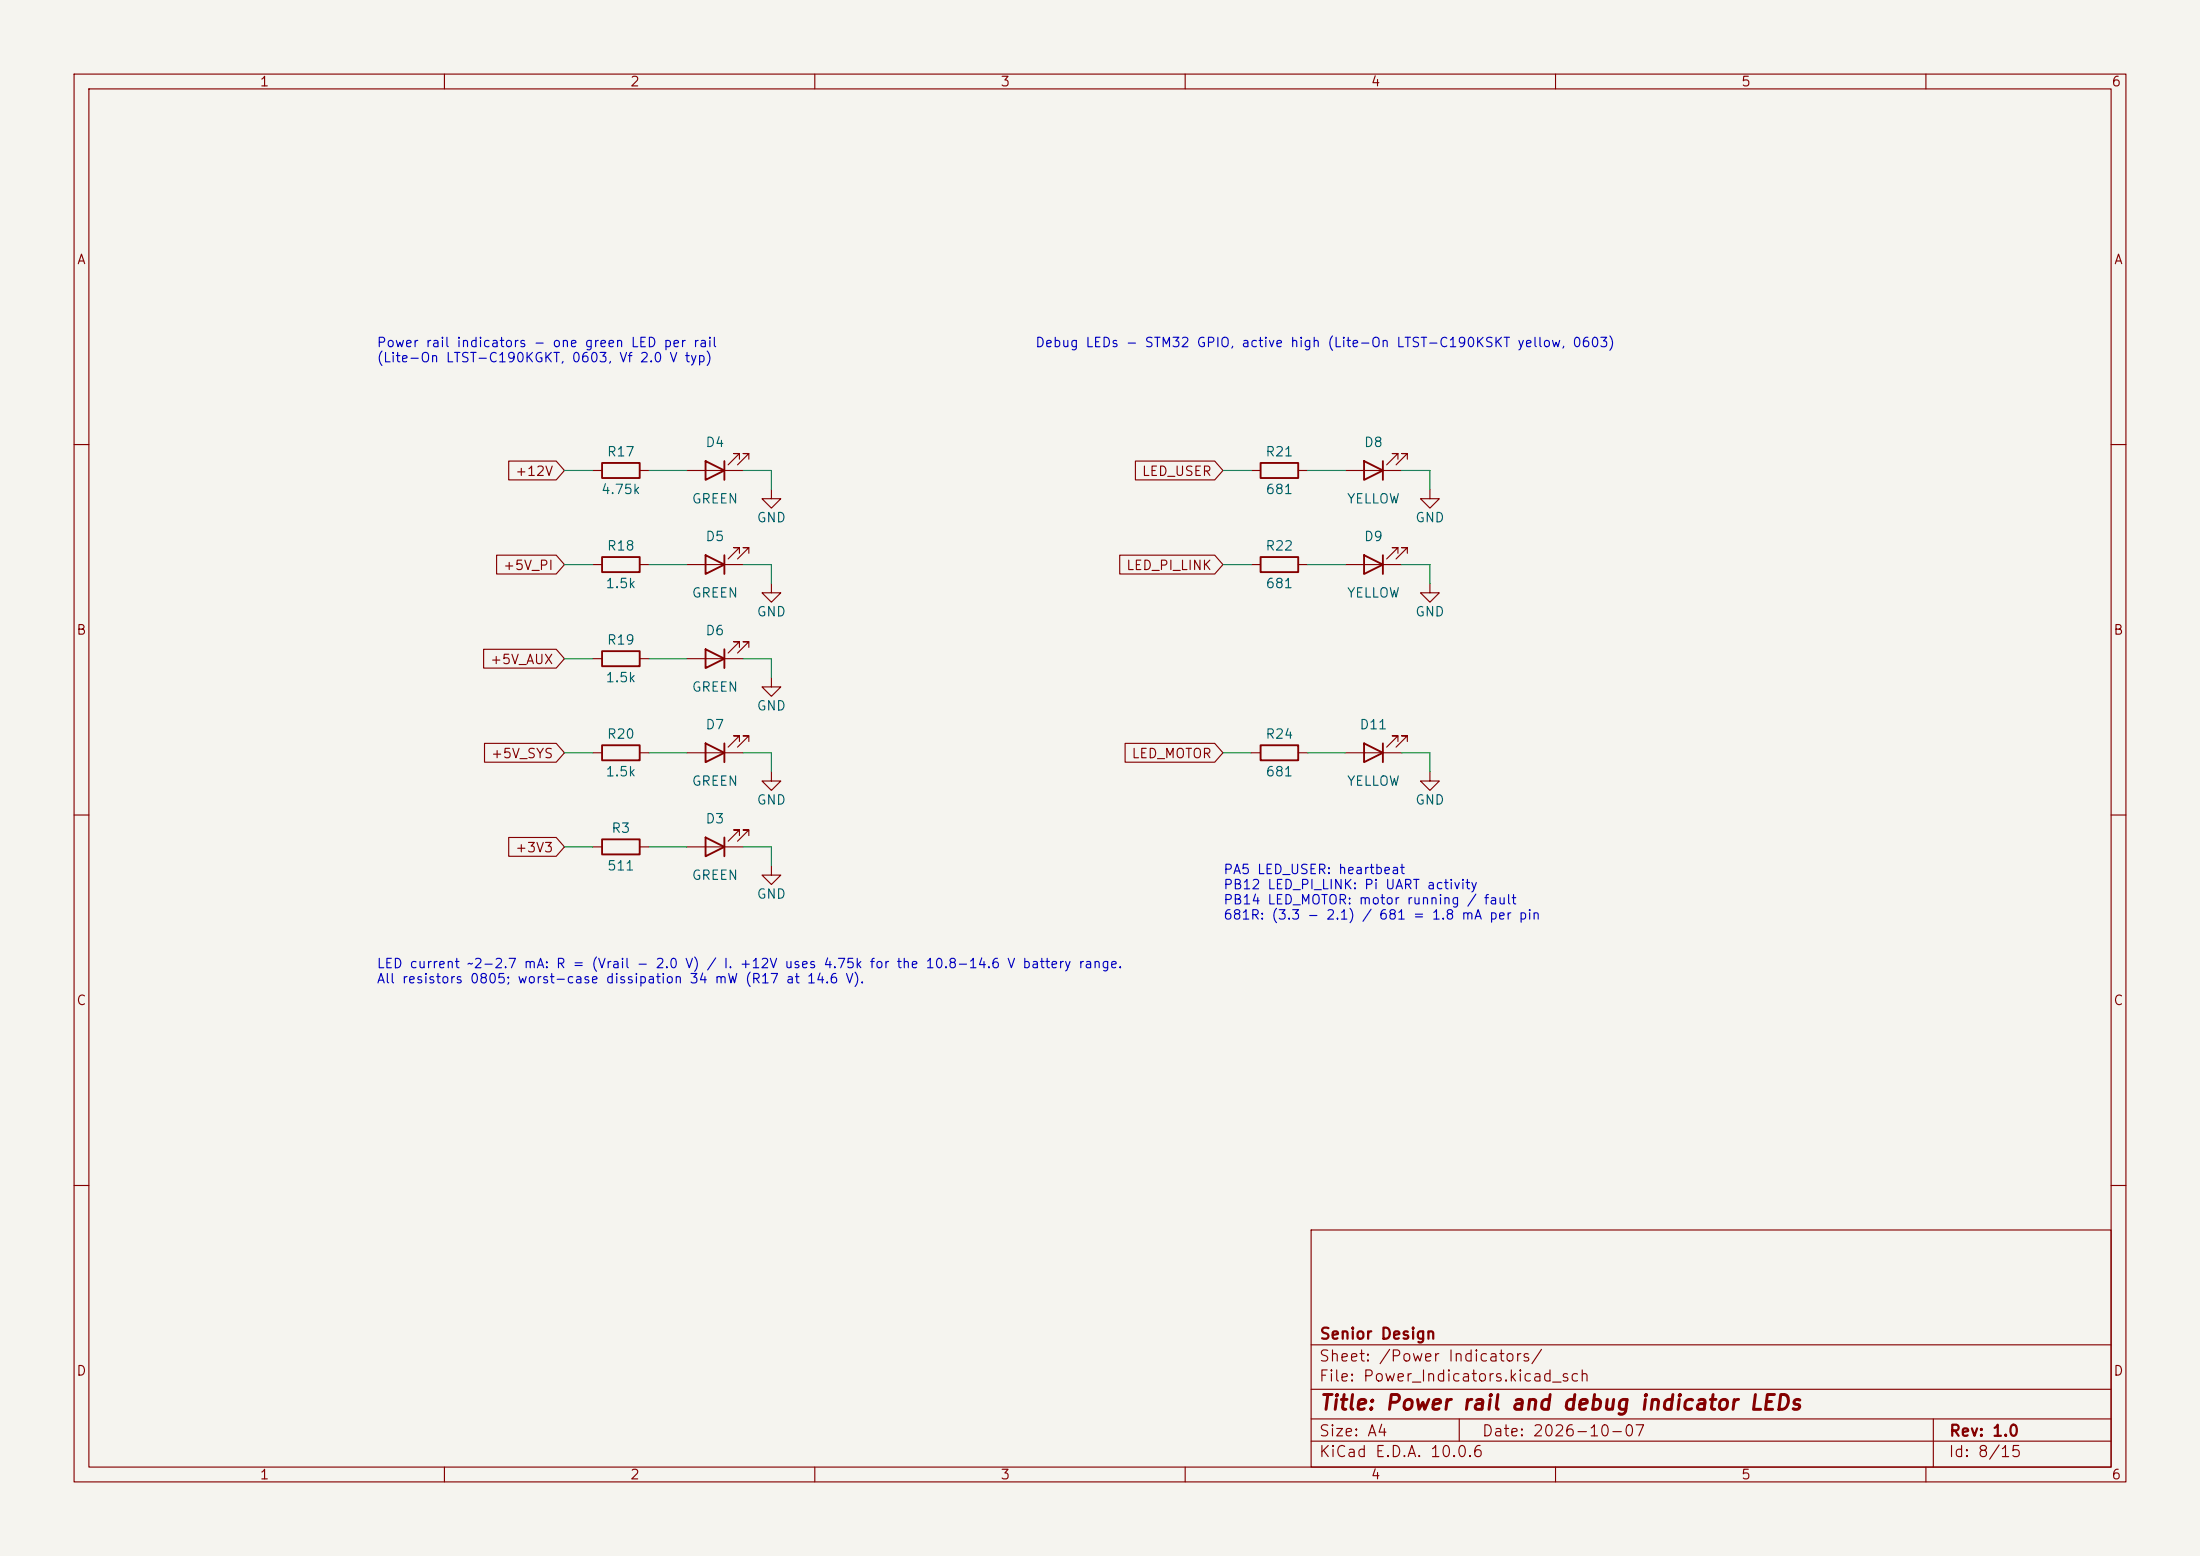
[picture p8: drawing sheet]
<svg xmlns="http://www.w3.org/2000/svg" width="297mm" height="210mm" viewBox="0 0 297 210" stroke-linecap="round" stroke-linejoin="round" font-family="sans-serif">
<path d="M0 0h297v210h-297z" fill="#f5f4ef" stroke="#f5f4ef" stroke-width=".14"/>
<g fill="none" stroke="#840000" stroke-width=".15">
<path d="M10 10h277v190h-277zM12 12h273v186h-273zM60 10v2M110 10v2M160 10v2M210 10v2M260 10v2M10 60h2M67 74.9h8.1l1.1 1.3-1.1 1.3h-8.1zM68.7 62.2h6.4l1.1 1.3-1.1 1.3h-6.4zM80 76.2h1.3M80 63.5h1.3"/>
<path d="M86.4 76.2h1.2M86.4 63.5h1.2M92.7 76.2h7.6M92.7 63.5h7.6M99.8 74.7v-.8h-.7h.7l-1.5 1.5M99.8 62v-.8h-.7h.7l-1.5 1.5M101.1 74.7v-.8h-.8h.8l-1.5 1.5M101.1 62v-.8h-.8h.8l-1.5 1.5M104.1 78.7v1.3h1.3l-1.3 1.3-1.2-1.3h1.2M104.1 66v1.3h1.3l-1.3 1.3-1.2-1.3h1.2M151.2 74.9h12.8l1.1 1.3-1.1 1.3h-12.8zM153.3 62.2h10.7l1.1 1.3-1.1 1.3h-10.7z"/>
<path d="M168.9 76.2h1.3M168.9 63.5h1.3M175.3 76.2h1.2M175.3 63.5h1.2M181.6 76.2h7.6M181.6 63.5h7.6M188.7 62v-.8h-.7h.7l-1.5 1.5M188.7 74.7v-.8h-.7h.7l-1.5 1.5M190 62v-.8h-.8h.8l-1.5 1.5M190 74.7v-.8h-.8h.8l-1.5 1.5M193 66v1.3h1.3l-1.3 1.3-1.2-1.3h1.2M193 78.7v1.3h1.3l-1.3 1.3-1.2-1.3h1.2"/>
<path d="M285 60h2M65.3 87.6h9.8l1.1 1.3-1.1 1.3h-9.8zM80 88.9h1.3M86.4 88.9h1.2M92.7 88.9h7.6M99.8 87.4v-.8h-.7h.7l-1.5 1.5M101.1 87.4v-.8h-.8h.8l-1.5 1.5M104.1 91.4v1.3h1.3l-1.3 1.3-1.2-1.3h1.2M10 110h2M65.4 100.3h9.7l1.1 1.3-1.1 1.3h-9.7zM68.7 113h6.4l1.1 1.3-1.1 1.3h-6.4zM80 101.6h1.3"/>
<path d="M80 114.3h1.3M86.4 101.6h1.2M86.4 114.3h1.2M92.7 101.6h7.6M92.7 114.3h7.6M99.8 100.1v-.8h-.7h.7l-1.5 1.5M99.8 112.8v-.8h-.7h.7l-1.5 1.5M101.1 100.1v-.8h-.8h.8l-1.5 1.5M101.1 112.8v-.8h-.8h.8l-1.5 1.5M104.1 104.1v1.3h1.3l-1.3 1.3-1.2-1.3h1.2M104.1 116.8v1.3h1.3l-1.3 1.3-1.2-1.3h1.2M151.9 100.3h12.1l1.1 1.3-1.1 1.3h-12.1z"/>
<path d="M168.9 101.6h1.3M175.3 101.6h1.2M181.6 101.6h7.6M188.7 100.1v-.8h-.7h.7l-1.5 1.5M190 100.1v-.8h-.8h.8l-1.5 1.5M193 104.1v1.3h1.3l-1.3 1.3-1.2-1.3h1.2M285 110h2M10 160h2M177 166h108v32h-108zM285 160h2M60 198v2M110 198v2"/>
<path d="M160 198v2M177 194.5h108M177 191.5h108M177 187.5h108M177 181.5h108M197 191.5v3M210 198v2M260 198v2M261 191.5v6.5"/>
</g>
<g fill="none" stroke="#840000" stroke-width=".25">
<path d="M81.3 75.2h5.1v2h-5.1zM81.3 62.5h5.1v2h-5.1zM95.2 74.9l2.6 1.3-2.6 1.3zM95.2 62.2l2.6 1.3-2.6 1.3zM97.8 62.2v2.6M97.8 74.9v2.6M170.2 75.2h5.1v2h-5.1zM170.2 62.5h5.1v2h-5.1zM184.1 62.2l2.6 1.3-2.6 1.3zM184.1 74.9l2.6 1.3-2.6 1.3zM186.7 62.2v2.6M186.7 74.9v2.6"/>
<path d="M81.3 87.9h5.1v2h-5.1zM95.2 87.6l2.6 1.3-2.6 1.3zM97.8 87.6v2.6M81.3 113.3h5.1v2h-5.1zM81.3 100.6h5.1v2h-5.1zM95.2 100.3l2.6 1.3-2.6 1.3zM95.2 113l2.6 1.3-2.6 1.3zM97.8 100.3v2.6M97.8 113v2.6M170.2 100.6h5.1v2h-5.1zM184.1 100.3l2.6 1.3-2.6 1.3zM186.7 100.3v2.6"/>
</g>
<g fill="none" stroke="#009600" stroke-width=".15">
<path d="M76.2 76.2h3.8M76.2 63.5h3.8M87.6 76.2h5.1M87.6 63.5h5.1M100.3 63.5h3.8v2.5M100.3 76.2h3.8v2.5M165.1 76.2h3.8M165.1 63.5h3.8M176.5 76.2h5.1M176.5 63.5h5.1M189.2 76.2h3.8v2.5M189.2 63.5h3.8v2.5"/>
<path d="M76.2 88.9h3.8M87.6 88.9h5.1M100.3 88.9h3.8v2.5M76.2 101.6h3.8M76.2 114.3h3.8M87.6 101.6h5.1M87.6 114.3h5.1M100.3 101.6h3.8v2.5M100.3 114.3h3.8v2.5M165.1 101.6h3.8M176.5 101.6h5.1M189.2 101.6h3.8v2.5"/>
</g>
<text font-size="2" fill="#840000" x="178" y="190.8">Title: Power rail and debug indicator LEDs</text>
<g font-size="1.5" fill="#840000">
<text x="178" y="184.1">Sheet: /Power Indicators/</text>
<text x="178" y="181.1">Senior Design</text>
<text x="178" y="186.8">File: Power_Indicators.kicad_sch</text>
<text x="178" y="197">KiCad E.D.A. 10.0.6</text>
<text x="178" y="194.2">Size: A4</text>
<text x="200" y="194.2">Date: 2026-10-07</text>
<text x="263" y="197">Id: 8/15</text>
<text x="263" y="194.2">Rev: 1.0</text>
</g>
<g font-size="1.3" fill="#840000">
<text x="35" y="12">1</text>
<text x="85" y="12">2</text>
<text x="135" y="12">3</text>
<text x="185" y="12">4</text>
<text x="235" y="12">5</text>
<text x="285" y="12">6</text>
<text x="10.3" y="36">A</text>
<text x="285.3" y="36">A</text>
<text x="69.5" y="64.6">+12V</text>
<text x="154.1" y="64.6">LED_USER</text>
<text x="67.8" y="77.3">+5V_PI</text>
<text x="152" y="77.3">LED_PI_LINK</text>
<text x="10.2" y="86">B</text>
<text x="66.1" y="90">+5V_AUX</text>
<text x="285.2" y="86">B</text>
<text x="66.2" y="102.7">+5V_SYS</text>
<text x="152.7" y="102.7">LED_MOTOR</text>
<text x="69.5" y="115.4">+3V3</text>
<text x="10.2" y="136">C</text>
<text x="285.2" y="136">C</text>
<text x="10.2" y="186">D</text>
<text x="285.2" y="186">D</text>
<text x="35" y="200">1</text>
<text x="85" y="200">2</text>
<text x="135" y="200">3</text>
<text x="185" y="200">4</text>
<text x="235" y="200">5</text>
<text x="285" y="200">6</text>
</g>
<g font-size="1.3" fill="#0000c2">
<text x="50.8" y="47.2">Power rail indicators - one green LED per rail</text>
<text x="139.7" y="47.2">Debug LEDs - STM32 GPIO, active high (Lite-On LTST-C190KSKT yellow, 0603)</text>
<text x="50.8" y="49.2">(Lite-On LTST-C190KGKT, 0603, Vf 2.0 V typ)</text>
<text x="165.1" y="118.3">PA5 LED_USER: heartbeat</text>
<text x="165.1" y="120.3">PB12 LED_PI_LINK: Pi UART activity</text>
<text x="165.1" y="122.4">PB14 LED_MOTOR: motor running / fault</text>
<text x="165.1" y="124.4">681R: (3.3 - 2.1) / 681 = 1.8 mA per pin</text>
<text x="50.8" y="131">LED current ~2-2.7 mA: R = (Vrail - 2.0 V) / I. +12V uses 4.75k for the 10.8-14.6 V battery range.</text>
<text x="50.8" y="133">All resistors 0805; worst-case dissipation 34 mW (R17 at 14.6 V).</text>
</g>
<g font-size="1.3" fill="#006464">
<text x="81.8" y="61.9">R17</text>
<text x="95.2" y="60.7">D4</text>
<text x="170.7" y="61.9">R21</text>
<text x="184.1" y="60.7">D8</text>
<text x="81.1" y="67">4.75k</text>
<text x="93.3" y="68.3">GREEN</text>
<text x="102.1" y="70.8">GND</text>
<text x="170.8" y="67">681</text>
<text x="181.8" y="68.3">YELLOW</text>
<text x="191" y="70.8">GND</text>
<text x="81.8" y="74.6">R18</text>
<text x="95.2" y="73.4">D5</text>
<text x="170.7" y="74.6">R22</text>
<text x="184.1" y="73.4">D9</text>
<text x="81.7" y="79.7">1.5k</text>
<text x="93.3" y="81">GREEN</text>
<text x="102.1" y="83.5">GND</text>
<text x="170.8" y="79.7">681</text>
<text x="181.8" y="81">YELLOW</text>
<text x="191" y="83.5">GND</text>
<text x="81.8" y="87.3">R19</text>
<text x="95.2" y="86.1">D6</text>
<text x="81.7" y="92.4">1.5k</text>
<text x="93.3" y="93.7">GREEN</text>
<text x="81.8" y="100">R20</text>
<text x="95.2" y="98.8">D7</text>
<text x="102.1" y="96.2">GND</text>
<text x="170.7" y="100">R24</text>
<text x="183.4" y="98.8">D11</text>
<text x="81.7" y="105.1">1.5k</text>
<text x="93.3" y="106.4">GREEN</text>
<text x="170.8" y="105.1">681</text>
<text x="181.8" y="106.4">YELLOW</text>
<text x="82.5" y="112.7">R3</text>
<text x="95.2" y="111.5">D3</text>
<text x="102.1" y="108.9">GND</text>
<text x="191" y="108.9">GND</text>
<text x="81.9" y="117.8">511</text>
<text x="93.3" y="119.1">GREEN</text>
<text x="102.1" y="121.6">GND</text>
</g>
</svg>
